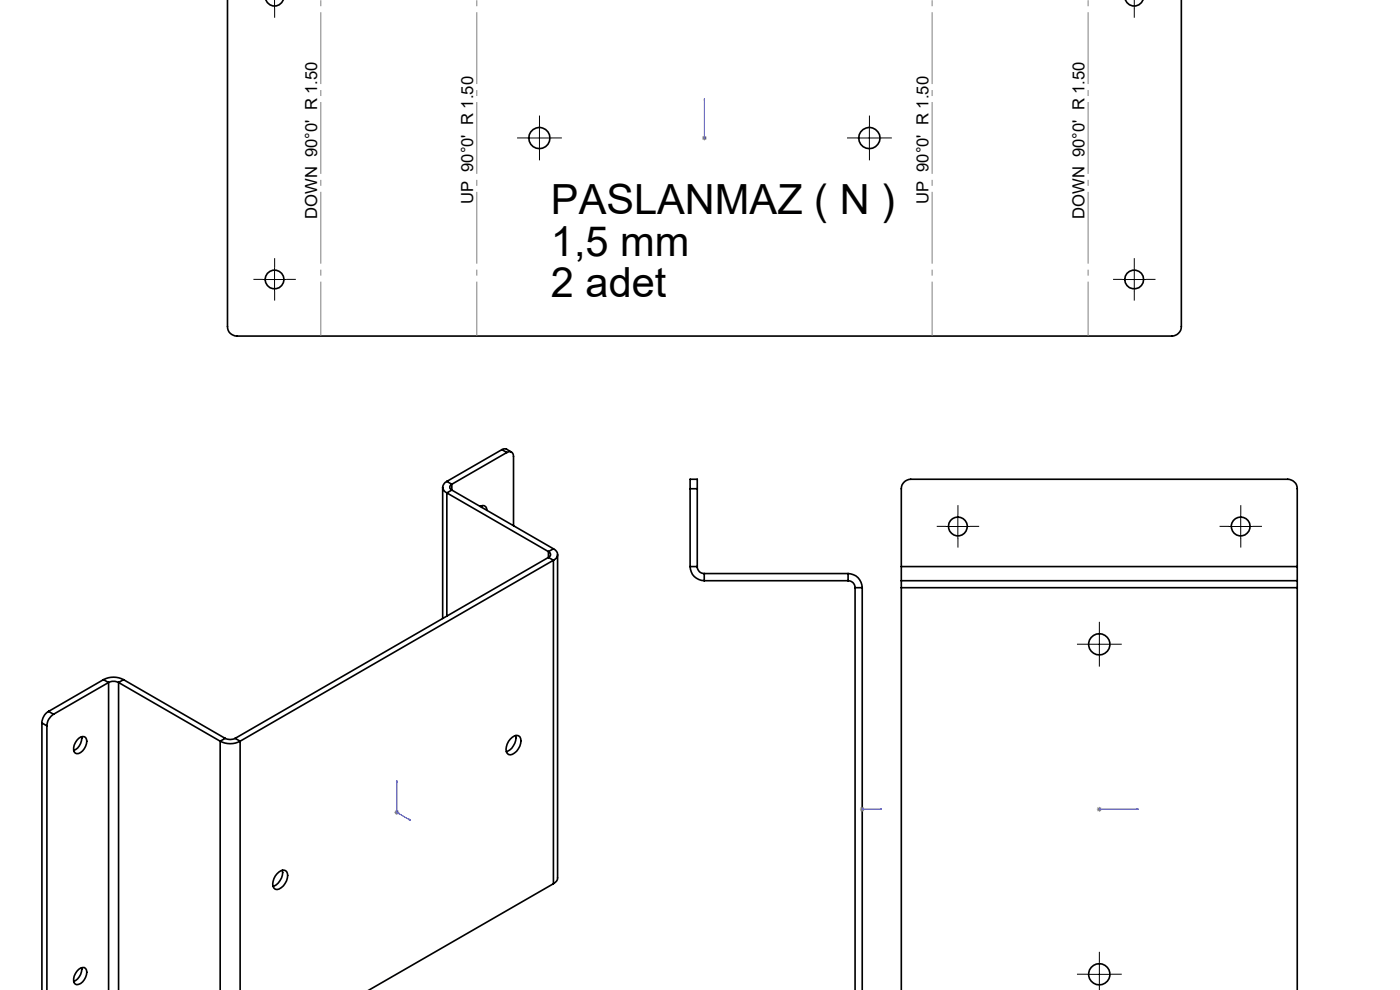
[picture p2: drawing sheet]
<svg xmlns="http://www.w3.org/2000/svg" width="297mm" height="210mm" viewBox="0 0 297 210" stroke-linecap="round" stroke-linejoin="round" font-family="sans-serif">
<g fill="none" stroke="#000" stroke-width=".35">
<path d="M48.3 -.1v69.4a1.99 1.99 0 0 0 1.9 2h198.4a2.05 2.05 0 0 0 2-2v-69.3M60.1 -.1a1.97 1.97 0 0 1-1.9 1.4 1.97 1.97 0 0 1-1.8-1.4M242.5 -.1a2 2 0 0 1-1.9 1.4 2 2 0 0 1-1.9-1.4M106.5 95.4l.7-.2 1.3 .7M106.5 95.4l-11.7 6.7M106.5 95.4l1 .6M107.5 96a.88 .88 0 0 1 1-.1 .88 .88 0 0 1 .4 .9v14.7M107.5 96l-11.7 6.7M93.9 103.4v27.8M94.8 102.1a1.28 1.28 0 0 0-.9 1.2 1.28 1.28 0 0 0 .9 1.3M94.8 104.6l21.5 12.4M94.8 104.6v26.1"/>
<path d="M94.8 102.1l1 .6M95.8 102.7a.66 .66 0 0 0-.4 .6 .66 .66 0 0 0 .4 .7M95.8 104l21.6 12.4M95.8 104l-1 .6M95.8 102.7v1.3M101.8 107.4a.9 .9 0 0 1 1.1-.1 .9 .9 0 0 1 .4 1M102.2 107.3v.3M116.3 117a.64 .64 0 0 1 .5 .6 .64 .64 0 0 1-.5 .6M116.3 118.2l-66.4 38.4M116.3 118.2l1.1 .6M116.3 117v1.2M117.4 116.4a1.28 1.28 0 0 1 .9 1.2 1.28 1.28 0 0 1-.9 1.2"/>
<path d="M117.4 118.8l-66.5 38.4M117.4 118.8v68.7M117.4 116.4l-1.1 .6M118.3 117.6v68.6a1.42 1.42 0 0 1-.9 1.3M146.4 103.7v-2h1.5v2M146.4 103.7v16.5M146.4 103.7h1.5M147.9 103.7v16.5M146.4 120.2a3 3 0 0 0 3 3M146.4 120.2h1.5M147.9 120.2a1.45 1.45 0 0 0 1.5 1.5M149.4 121.7h30.5"/>
<path d="M149.4 123.2h30.5M149.4 121.7v1.5M179.9 123.2a1.45 1.45 0 0 1 1.5 1.5M179.9 121.7a3 3 0 0 1 3 3M179.9 121.7v1.5M181.4 124.7v85.4M181.4 124.7h1.5M182.9 124.7v85.4M191.2 120.2v3M191.2 120.2v-16.5a2.05 2.05 0 0 1 2-2h80a2.05 2.05 0 0 1 2 2v16.5M191.2 123.2v1.5M191.2 123.2h84"/>
<path d="M191.2 124.7h84M191.2 120.2h84M191.2 124.7v85.4M275.2 120.2v3M275.2 123.2v1.5M275.2 124.7v85.4M8.9 153.3l1 .7M8.9 153.3v56.8M9.9 154v56.1M10.3 150.9a2.97 2.97 0 0 0-1.4 2.4M10.3 150.9l1.1 .6M11.4 151.5a2.97 2.97 0 0 0-1.5 2.5"/>
<path d="M16.7 156.6a1 1 0 0 1 1.4-.2 1 1 0 0 1 .2 1.4 2.51 2.51 0 0 1-2 2.1 1.46 1.46 0 0 1-.3-2.4zM17.3 156.3a2.89 2.89 0 0 1-1.7 2.9M21.9 144.2a4.6 4.6 0 0 1 4.3 0M21.9 144.2l1.1 .6M21.9 144.2l-11.6 6.7M23 144.8a2.39 2.39 0 0 1 2.2 0M23 144.8v65.3M23 144.8l-11.6 6.7M25.2 144.8l21.5 12.4M25.2 144.8v65.3M26.2 144.2l21.6 12.4M26.2 144.2l-1 .6"/>
<path d="M46.7 157.2a4.5 4.5 0 0 0 4.2 0M46.7 157.2v52.9M47.8 156.6a2.39 2.39 0 0 0 2.1 0M47.8 156.6l-1.1 .6M49.9 156.6l1 .6M50.9 157.2v52.9M108.3 156.8a1.44 1.44 0 0 1 2-.5 2.94 2.94 0 0 1-2 3.8 1.12 1.12 0 0 1-.9-1.7l.5-1.1zM109.4 156a3.2 3.2 0 0 1-2 3.4M58.8 185.3a1.44 1.44 0 0 1 2-.5 2.94 2.94 0 0 1-2 3.9 1.12 1.12 0 0 1-.9-1.7l.5-1.2zM59.9 184.6a3.2 3.2 0 0 1-2 3.4M117.4 187.5l-39.2 22.6M16.7 205.6a.93 .93 0 0 1 1.1-.4 .93 .93 0 0 1 .6 1 2.76 2.76 0 0 1-2.1 2.7 1.46 1.46 0 0 1-.3-2.4z"/>
<path d="M17.3 205.3a2.89 2.89 0 0 1-1.7 2.9"/>
<circle cx="114.4" cy="29.3" r="2.24"/>
<circle cx="184.4" cy="29.3" r="2.25"/>
<circle cx="58.2" cy="59.3" r="2"/>
<circle cx="240.6" cy="59.3" r="2"/>
<circle cx="203.2" cy="111.7" r="2"/>
<circle cx="263.2" cy="111.7" r="2"/>
<circle cx="233.2" cy="136.7" r="2.25"/>
<circle cx="233.2" cy="206.7" r="2.25"/>
</g>
<g fill="none" stroke="#00f" stroke-width=".21">
<path d="M149.4 29.2v.2zM149.4 20.9v.5v-.5M149.4 29.3h.1M149.4 20.9v8.4M84.2 165.6v.3l-.1-.1zM84.2 165.6v6.7l2.9 1.8M86.8 173.8l.3 .3-.3-.2zM182.8 171.7h.2zM182.9 171.7h.1M182.9 171.7h4.2M187.1 171.7h-.4h.4M233.1 171.7h.2z"/>
<path d="M233.2 171.7h.1M233.2 171.7h8.3M241.5 171.7h-.4h.4"/>
</g>
<g fill="none" stroke="#808080" stroke-width=".21">
<path d="M148.9 29.3h1M149.1 28.9l.7 .7M149.4 28.8v1M149.8 28.9l-.7 .7M83.7 172.3h1M83.8 172l.7 .7M84.2 171.8v1.1M84.5 172l-.7 .7M182.4 171.7h1M182.6 171.3l.7 .7M182.9 171.2v1M183.3 171.3l-.7 .7"/>
<path d="M232.7 171.7h1M232.8 171.3l.8 .7M233.2 171.2v1M233.6 171.3l-.8 .7"/>
</g>
<g fill="none" stroke="#000" stroke-width=".21" stroke-dasharray="15.2 1.3 1.3 1.3" stroke-linecap="butt">
<path d="M58.3 1.8v2M240.6 1.8v2M111.9 29.3h-2.2M114.4 26.8v-2.3M114.4 31.8v2.2M116.9 29.3h2.3M181.9 29.3h-2.2M184.4 26.8v-2.3M184.4 31.8v2.2M186.9 29.3h2.3M55.8 59.3h-2M58.3 56.8v-2"/>
<path d="M60.8 59.3h2M238.1 59.3h-2M240.6 56.8v-2M243.1 59.3h2M58.3 61.8v2M240.6 61.8v2M200.7 111.7h-2M203.2 109.2v-2M203.2 114.2v2M205.7 111.7h2M260.7 111.7h-2M263.2 109.2v-2"/>
<path d="M263.2 114.2v2M265.7 111.7h2M230.7 136.7h-2.2M233.2 134.2v-2.3M233.2 139.2v2.2M235.7 136.7h2.3M230.7 206.7h-2.2M233.2 204.2v-2.3M233.2 209.2v.9M235.7 206.7h2.3"/>
</g>
<path d="M197.7 -.1v71.4M230.8 -.1v71.4M68.1 71.3v-71.3M101.2 71.3v-71.3" fill="none" stroke="#808080" stroke-width=".21" stroke-dasharray="15.2 1.3 1.3 1.3" stroke-dashoffset="3.7" stroke-linecap="butt"/>
<g fill="none" stroke="#000" stroke-width=".21">
<path d="M58.2 0v1.8M240.6 0v1.8M111.9 29.3h5M114.4 26.8v5M181.9 29.3h5M184.4 26.8v5M55.7 59.3h5M58.2 56.8v5M238.1 59.3h5M240.6 56.8v5M200.7 111.7h5M203.2 109.2v5"/>
<path d="M260.7 111.7h5M263.2 109.2v5M230.7 136.7h5M233.2 134.2v5M230.7 206.7h5M233.2 204.2v5"/>
</g>
<g fill="#00f">
<path d="M149.4 29.2v.2zM149.4 20.9v.5z"/>
<path d="M86.8 173.8l.3 .3-.3-.2zM84.2 165.6v.3l-.1-.1zM186.7 171.7h.4zM182.8 171.7h.2zM233.1 171.7h.2zM241.1 171.7h.4z"/>
</g>
<g font-size="8.8">
<text x="116.9" y="45.4">PASLANMAZ ( N )</text>
<text x="116.9" y="54.2">1,5 mm</text>
<text x="116.9" y="63">2 adet</text>
</g>
<g font-size="3.5">
<text x="67.3" y="46.5" transform="rotate(-90 67.3 46.5)">DOWN 90°0' R 1.50</text>
<text x="100.4" y="43.3" transform="rotate(-90 100.4 43.3)">UP 90°0' R 1.50</text>
<text x="196.9" y="43.3" transform="rotate(-90 196.9 43.3)">UP 90°0' R 1.50</text>
<text x="230" y="46.5" transform="rotate(-90 230 46.5)">DOWN 90°0' R 1.50</text>
</g>
</svg>
